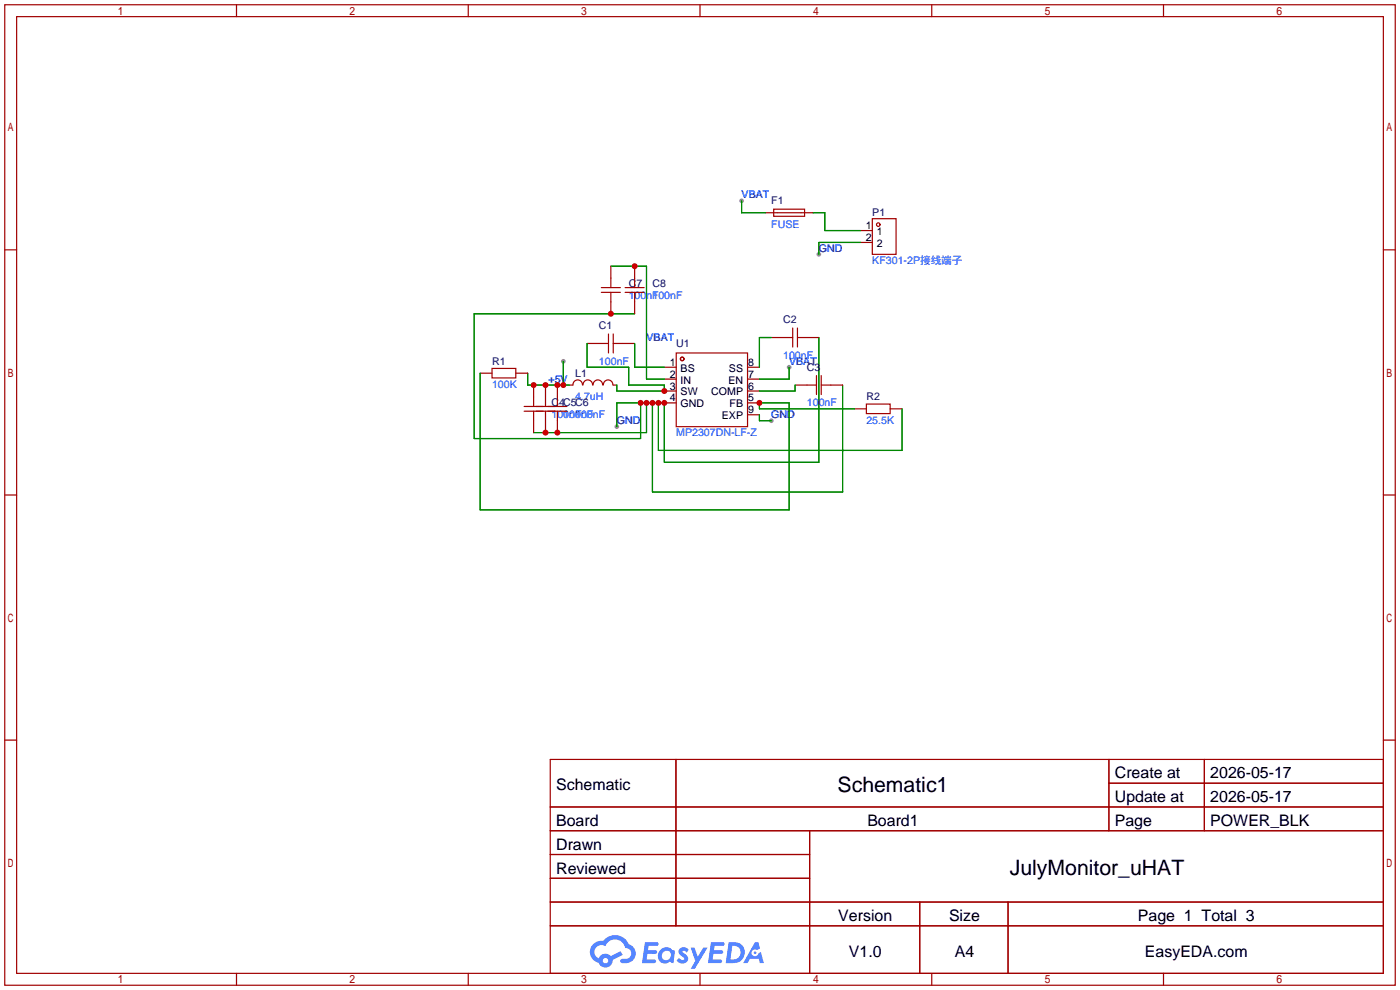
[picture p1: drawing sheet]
<svg xmlns="http://www.w3.org/2000/svg" width="299mm" height="212mm" viewBox="0 0 299 212" stroke-linecap="round" stroke-linejoin="round" font-family="sans-serif">
<g fill="#999">
<circle cx="175" cy="54.4" r=".51"/>
<circle cx="158.5" cy="42.9" r=".51"/>
<circle cx="168.7" cy="78.5" r=".51"/>
<circle cx="131.8" cy="91.2" r=".51"/>
<circle cx="120.4" cy="77.2" r=".51"/>
<circle cx="164.8" cy="89.9" r=".51"/>
</g>
<g fill="none" stroke="#a10000" stroke-width=".25">
<path d="M1 1h297.2v209.6h-297.2zM3.6 3.6h292.1v204.4h-292.1zM50.5 1v2.6M100.1 1v2.6M149.6 1v2.6M199.1 1v2.6M248.7 1v2.6M1 53.4h2.6M295.7 53.4h2.5M1 105.8h2.6M295.7 105.8h2.5M1 158.2h2.6"/>
<path d="M295.7 158.2h2.5M117.6 162.3h178.1v45.7h-178.1zM117.6 172.5h178.1M117.6 177.5h178.1M144.5 162.3v35.6M173 177.5v30.5M237 162.3v15.2M237 167.4h58.7M257.4 162.3v15.2M117.6 182.6h55.4M117.6 192.8h178.1M117.6 187.7h55.4"/>
<path d="M117.6 197.9h178.1M196.6 192.8v15.2M215.4 192.8v15.2M50.5 208v2.6M100.1 208v2.6M149.6 208v2.6M199.1 208v2.6M248.7 208v2.6"/>
</g>
<g fill="#5487ff">
<path d="M145.3 202.7a1.3 1.3 0 0 1 1.9 .3l-.4 .6a.54 .54 0 0 0-.9-.2l.1 .2a1.34 1.34 0 0 1 .9 1.8 1.47 1.47 0 0 1-2.3-.1l.5-.6 .8 .5a.31 .31 0 0 0 .4-.3 .31 .31 0 0 0-.3-.4 1.12 1.12 0 0 1-.7-1.8z"/>
<path d="M147.6 202.5h.9l.6 2 1.2-2h.9l-2.7 4.6h-.9l1-1.7z"/>
<path d="M137.8 201.4h1.7a1.31 1.31 0 0 1 1.2 .2 .4 .4 0 0 1-.3 .5l-1.8 .1-.1 .9h1.6a.4 .4 0 0 1 .4 .4 .4 .4 0 0 1-.5 .4h-1.6l-.2 1.2h1.4a.46 .46 0 0 1 .5 0 .46 .46 0 0 1 .1 .5l-.4 .2h-2.6z"/>
<path d="M151.9 201.4h1.7a1.32 1.32 0 0 1 1.2 .2 .39 .39 0 0 1-.3 .5l-1.8 .1-.1 .9h1.6a.4 .4 0 0 1 .4 .4 .4 .4 0 0 1-.4 .4h-1.7l-.2 1.2h1.4a.46 .46 0 0 1 .5 0 .46 .46 0 0 1 .1 .5l-.4 .2h-2.6z"/>
<path d="M161.3 201.4h.8l.3 1.3-.6 .4a.75 .75 0 0 0-1.1 .3 .75 .75 0 0 0 .5 1 .75 .75 0 0 0 .9-.7l.5-.2 .6 2.3h-.8l-.3-.9h-1.8l-.5 .9h-1z"/>
<path d="M155.7 201.4l-.6 4.4h1.5a2.27 2.27 0 0 0 2.6-2.2 2.27 2.27 0 0 0-2.7-2.2zM156.5 202.1a1.5 1.5 0 0 1 1.8 1.6 1.5 1.5 0 0 1-1.9 1.4h-.3z"/>
<path d="M141.2 203a1.6 1.6 0 0 0-.3 2.3 1.6 1.6 0 0 0 2.3 .2l.7 .3 .3-2.4-.1-.3-.5-.1a1.58 1.58 0 0 0-2.4 0zM141.8 203.5a.98 .98 0 0 1 1.6 .4 .98 .98 0 0 1-1.1 1.3 .94 .94 0 0 1-.9-.7 .94 .94 0 0 1 .4-1z"/>
<path d="M126.8 201.8a2.37 2.37 0 0 0 1.1 4 1.54 1.54 0 0 0 1.8 1 1.54 1.54 0 0 0 1.2-1.6l2.2-1.1-.5-.8-2 1a1.57 1.57 0 0 0-2.7 .5 1.5 1.5 0 0 1-.7-2.1 1.5 1.5 0 0 1 2.2-.5 2.23 2.23 0 0 1 2.3-1.4 2.23 2.23 0 0 1 2 1.8 1.16 1.16 0 0 1 1.2 1.1 1.16 1.16 0 0 1-1.1 1.2h-.7a.47 .47 0 0 0-.5 .4 .47 .47 0 0 0 .4 .5 2.17 2.17 0 0 0 2.5-.9 2.17 2.17 0 0 0-.3-2.7l-.8-.4a3.2 3.2 0 0 0-5.5-.7l-1.1 .1zM128.8 205.3a.6 .6 0 0 1 1.2 0 .6 .6 0 0 1-1.2 0z"/>
<circle cx="161.4" cy="203.6" r=".28"/>
</g>
<g fill="none" stroke="#a10000" stroke-width=".25">
<path d="M130.6 56.9v4.6M135.6 56.9v4.6M163.6 45.5h10.1M165.4 44.7h6.6v1.5h-6.6zM183.9 49.3h2.5M183.9 51.8h2.5M186.4 46.7h5.1v7.7h-5.1zM102.6 79.8h2.6M105.2 78.7h5v2.1h-5zM110.2 79.8h2.6M125.5 73.4h4.5M128.5 61.5h4.1"/>
<path d="M128.5 62.5h4.1M130 71.4v4M130.6 62.5v4.6M131.1 73.4h4.5M131.1 71.4v4M133.6 61.5h4.1M133.6 62.5h4.1M135.6 62.5v4.6M142 78.5h2.5M144.5 75.4h15.3v15.8h-15.3zM159.8 78.5h2.5M164.8 72.1h4.6"/>
<path d="M169.4 70.1v4.1M170.4 72.1h4.6M170.4 70.1v4.1M112 86.9h9.2M112 87.9h9.2M114 82.3v4.6M114 87.9v4.6M116.6 82.3v4.6M116.6 87.9v4.6M119.1 82.3v4.6M119.1 87.9v4.6M121.7 82.3h.7"/>
<path d="M122.5 82.3a1.01 1.01 0 0 1 1-1.1 1.01 1.01 0 0 1 1 1.1M124.6 82.3a1.01 1.01 0 0 1 1-1.1 1.01 1.01 0 0 1 1 1.1M126.8 82.3a1.01 1.01 0 0 1 1-1.1 1.01 1.01 0 0 1 1 1.1M129 82.3a1.01 1.01 0 0 1 1-1.1 1.01 1.01 0 0 1 1 1.1M131.1 82.3h.7M142 81h2.5M142 83.6h2.5M142 86.1h2.5M159.8 81h2.5M159.8 83.6h2.5M159.8 86.1h2.5M159.8 88.6h2.5"/>
<path d="M169.9 82.3h4.6M174.5 80.3v4M175.5 82.3h4.6M175.5 80.3v4M182.6 87.4h2.6M185.2 86.4h5v2h-5zM190.2 87.4h2.6"/>
<circle cx="187.7" cy="48" r=".38"/>
<circle cx="145.8" cy="76.7" r=".38"/>
</g>
<g fill="none" stroke="#008700" stroke-width=".25">
<path d="M130.6 56.9h7.6v24.1h3.8M158.5 42.9v2.6h5.1M173.7 45.5h2.6v3.8h7.6M183.9 51.8h-8.9v2.6M102.6 79.8v29.2h66.1v-22.9h-6.4v1.3h20.3M112.8 79.8v2.5h8.9M120.4 77.2v5.1M125.5 73.4v5.1h8.9v3.8h7.6v1.3h-10.2v-1.3M135.6 67.1h-34.3v26.6h35.6v-7.6M135.6 73.4v5.1h6.4M164.8 72.1h-2.5v6.4M168.7 78.5v2.5h-6.4"/>
<path d="M175 72.1v26.7h-33v-12.7h-10.2v5.1M138.2 86.1v6.4h-24.2M140.7 86.1v10.2h52.1v-8.9M162.3 88.6v1.3h2.5M169.9 82.3v1.3h-7.6M180.1 82.3v22.9h-40.7v-19.1"/>
</g>
<g fill="#c00">
<circle cx="142" cy="86.1" r=".63"/>
<circle cx="140.7" cy="86.1" r=".63"/>
<circle cx="139.4" cy="86.1" r=".63"/>
<circle cx="138.2" cy="86.1" r=".63"/>
<circle cx="119.1" cy="92.5" r=".63"/>
<circle cx="116.6" cy="92.5" r=".63"/>
<circle cx="136.9" cy="86.1" r=".63"/>
<circle cx="130.6" cy="67.1" r=".63"/>
<circle cx="135.6" cy="56.9" r=".63"/>
<circle cx="120.4" cy="82.3" r=".63"/>
<circle cx="119.1" cy="82.3" r=".63"/>
<circle cx="116.6" cy="82.3" r=".63"/>
<circle cx="114" cy="82.3" r=".63"/>
<circle cx="162.3" cy="86.1" r=".63"/>
<circle cx="142" cy="83.6" r=".63"/>
</g>
<g font-size="4.5">
<text x="179" y="169.2">Schematic1</text>
<text x="215.8" y="187">JulyMonitor_uHAT</text>
</g>
<g font-size="3.4">
<text x="238.3" y="166.4">Create at</text>
<text x="258.7" y="166.4">2026-05-17</text>
<text x="118.9" y="168.9">Schematic</text>
<text x="238.3" y="171.4">Update at</text>
<text x="258.7" y="171.4">2026-05-17</text>
<text x="118.9" y="176.5">Board</text>
<text x="185.4" y="176.5">Board1</text>
<text x="238.3" y="176.5">Page</text>
<text x="258.7" y="176.5">POWER_BLK</text>
<text x="118.9" y="181.6">Drawn</text>
<text x="118.9" y="186.7">Reviewed</text>
<text x="179.2" y="196.8">Version</text>
<text x="202.8" y="196.8">Size</text>
<text x="243.2" y="196.8">Page 1 Total 3</text>
<text x="181.4" y="204.5">V1.0</text>
<text x="204.1" y="204.5">A4</text>
<text x="244.7" y="204.5">EasyEDA.com</text>
</g>
<g font-size="2.3" fill="#00f">
<text x="158.5" y="42.4">VBAT</text>
<text x="164.8" y="48.7">FUSE</text>
<text x="175" y="53.8">GND</text>
<text x="186.4" y="56.4">KF301-2P接线端子</text>
<text x="134.4" y="64">100nF</text>
<text x="139.4" y="64">100nF</text>
<text x="128" y="77.9">100nF</text>
<text x="138.2" y="72.9">VBAT</text>
<text x="167.4" y="76.7">100nF</text>
<text x="168.7" y="77.9">VBAT</text>
<text x="105.2" y="83">100K</text>
<text x="117.2" y="81.8">+5V</text>
<text x="117.9" y="89.4">100nF</text>
<text x="120.4" y="89.4">100nF</text>
<text x="122.9" y="85.6">4.7uH</text>
<text x="122.9" y="89.4">100nF</text>
<text x="164.8" y="89.4">GND</text>
<text x="172.5" y="86.8">100nF</text>
<text x="131.8" y="90.6">GND</text>
<text x="144.5" y="93.2">MP2307DN-LF-Z</text>
<text x="185.2" y="90.6">25.5K</text>
</g>
<g font-size="2.3" fill="#000080">
<text x="164.8" y="43.7">F1</text>
<text x="186.4" y="46.2">P1</text>
<text x="134.4" y="61.4">C7</text>
<text x="139.4" y="61.4">C8</text>
<text x="128" y="70.3">C1</text>
<text x="167.4" y="69.1">C2</text>
<text x="105.2" y="77.9">R1</text>
<text x="144.5" y="74.1">U1</text>
<text x="122.9" y="80.5">L1</text>
<text x="172.5" y="79.2">C3</text>
<text x="117.9" y="86.8">C4C5C6</text>
<text x="185.2" y="85.6">R2</text>
</g>
<g font-size="2.3">
<text x="185" y="49">1</text>
<text x="185" y="51.5">2</text>
<text x="187.4" y="50.2">1</text>
<text x="187.4" y="52.8">2</text>
<text x="143.1" y="78.2">1</text>
<text x="143.1" y="80.7">2</text>
<text x="143.1" y="83.3">3</text>
<text x="145.5" y="79.4">BS</text>
<text x="145.5" y="82">IN</text>
<text x="155.7" y="82">EN</text>
<text x="155.8" y="79.4">SS</text>
<text x="159.9" y="83.3">6</text>
<text x="159.9" y="80.7">7</text>
<text x="159.9" y="78.2">8</text>
<text x="143.1" y="85.8">4</text>
<text x="145.5" y="84.5">SW</text>
<text x="145.5" y="87.1">GND</text>
<text x="152" y="84.5">COMP</text>
<text x="154.3" y="89.6">EXP</text>
<text x="155.9" y="87.1">FB</text>
<text x="159.9" y="85.8">5</text>
<text x="159.9" y="88.3">9</text>
</g>
</svg>
